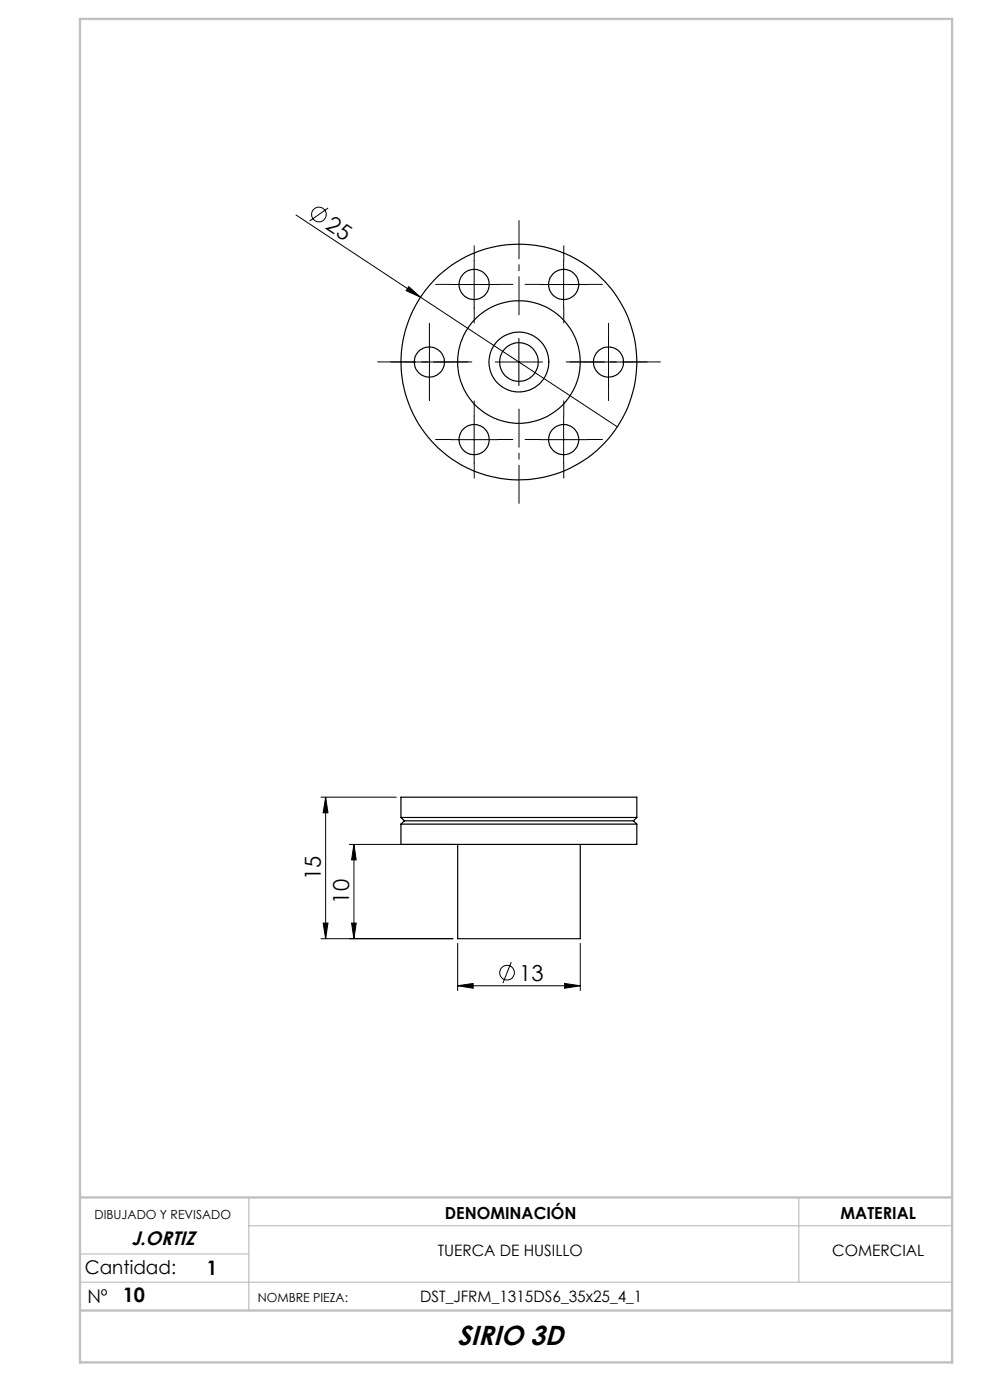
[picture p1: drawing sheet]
<svg xmlns="http://www.w3.org/2000/svg" width="210mm" height="297mm" viewBox="0 0 210 297" stroke-linecap="round" stroke-linejoin="round" font-family="sans-serif">
<g fill="none" stroke="#000" stroke-width=".21">
<path d="M62.8 45.6l26.4 17.4M69.6 44.1l-3.9 2.8M100.6 55.3v10.1M119.6 55.3v10.1M86.1 76.8h10M86.7 60.8l2.5 2.2-3.1-1.3zM89.2 63l41.8 27.6M91.1 71.8v10M95.6 60.4h10M105.1 76.8h10M110.1 71.8v10M114.6 60.4h10"/>
<path d="M124.1 76.8h10M129.1 71.8v10M95.6 93.3h10M100.6 88.3v9.9M114.6 93.3h10M119.6 88.3v9.9M68.1 169.1h16M69.1 169.1v30M69.1 169.1l.5 3.3h-1.1zM74.1 179.1h22M75.1 179.1v20M75.1 179.1l.5 3.3h-1z"/>
<path d="M68.1 199.1h28M68.5 195.8h1.1l-.5 3.3zM74.6 195.8h1l-.5 3.3zM97.1 209.1l3.3-.5v1.1zM97.1 200.1v10M97.1 209.1h26M108.4 204.1l-1.7 4.5M119.8 208.6l3.3 .5-3.3 .6zM123.1 200.1v10"/>
<circle cx="67.6" cy="45.5" r="1.55"/>
<circle cx="107.6" cy="206.3" r="1.56"/>
</g>
<path d="M100.1 76.8h-20M110.1 66.8v-20M120.1 76.8h20M110.1 86.8v20" fill="none" stroke="#000" stroke-width=".21" stroke-dasharray="15.2 1.3 1.3 1.3" stroke-dashoffset="7.1"/>
<g fill="none" stroke="#000" stroke-width=".21" stroke-dasharray="15.2 1.3 1.3 1.3">
<path d="M100.6 55.3v-3.2M119.6 55.3v-3.2M86.1 76.8h-3.2M91.1 71.8v-3.2M95.6 60.3h-3.2M96.1 76.8h3.2M100.6 65.3v3.2M105.6 60.3h3.2M114.6 60.3h-3.2M119.6 65.3v3.2M124.1 76.8h-3.2M124.6 60.3h3.2"/>
<path d="M129.1 71.8v-3.2M134.1 76.8h3.2M91.1 81.8v3.2M95.6 93.2h-3.2M100.6 88.2v-3.2M100.6 98.2v3.2M105.6 93.2h3.2M114.6 93.2h-3.2M119.6 88.2v-3.2M119.6 98.2v3.2M124.6 93.2h3.2M129.1 81.8v3.2"/>
</g>
<path d="M52.8 254v24M169.4 254v18M17 272h185M17 266h35.8M52.8 260h149.2" fill="none" stroke="#c0c0c0" stroke-width=".25"/>
<path d="M17 4h185v285h-185zM17 254h185M17 278h185" fill="none" stroke="#c0c0c0" stroke-width=".5"/>
<g fill="#000">
<path d="M86.7 60.8l2.5 2.2-3.1-1.3z"/>
<path d="M75.1 179.1l.5 3.3h-1zM74.6 195.8h1l-.5 3.3z"/>
<path d="M68.5 195.8h1.1l-.5 3.3zM69.1 169.1l.5 3.3h-1.1z"/>
<path d="M97.1 209.1l3.3-.5v1.1zM119.8 208.6l3.3 .5-3.3 .6z"/>
</g>
<g fill="none" stroke="#000" stroke-width=".25">
<path d="M85.1 173.4h50M85.1 173.4v-4.3h50v4.3M85.1 174.8h50M85.1 174.8v4.3h50v-4.3M85.1 173.4l.7 .7M85.8 174.1h48.6M85.8 174.1l-.7 .7M97.1 179.1v20h26v-20M134.4 174.1l.7 .7M135.1 173.4l-.7 .7"/>
<circle cx="91.1" cy="76.8" r="3.2"/>
<circle cx="100.6" cy="60.3" r="3.2"/>
<circle cx="110.1" cy="76.8" r="25"/>
<circle cx="110.1" cy="76.8" r="6.4"/>
<circle cx="110.1" cy="76.8" r="4.1"/>
<circle cx="110.1" cy="76.8" r="13"/>
<circle cx="119.6" cy="60.3" r="3.2"/>
<circle cx="129.1" cy="76.8" r="3.2"/>
<circle cx="100.6" cy="93.3" r="3.2"/>
<circle cx="119.6" cy="93.3" r="3.2"/>
</g>
<text font-size="5.8" x="97" y="285.2">SIRIO 3D</text>
<g font-size="4.7">
<text x="68.9" y="48.3" transform="rotate(33 68.9 48.3)">25</text>
<text x="68.1" y="186.7" transform="rotate(-90 68.1 186.7)">15</text>
<text x="74.1" y="191.7" transform="rotate(-90 74.1 191.7)">10</text>
<text x="110.1" y="208">13</text>
</g>
<g font-size="4.2">
<text x="43.9" y="270.4">1</text>
<text x="26" y="276.2">10</text>
</g>
<text font-size="4.1" x="27.9" y="264.1">J.ORTIZ</text>
<g font-size="4">
<text x="18" y="270.3">Cantidad:</text>
<text x="18.5" y="276.3">Nº</text>
</g>
<g font-size="3.5">
<text x="94.4" y="258.6">DENOMINACIÓN</text>
<text x="178.3" y="258.6">MATERIAL</text>
</g>
<g font-size="3.3">
<text x="92.8" y="266.4">TUERCA DE HUSILLO</text>
<text x="176.6" y="266.4">COMERCIAL</text>
<text x="89.1" y="276.1">DST_JFRM_1315DS6_35x25_4_1</text>
</g>
<g font-size="2.7">
<text x="20.1" y="258.6">DIBUJADO Y REVISADO</text>
<text x="54.7" y="276.1">NOMBRE PIEZA:</text>
</g>
</svg>
